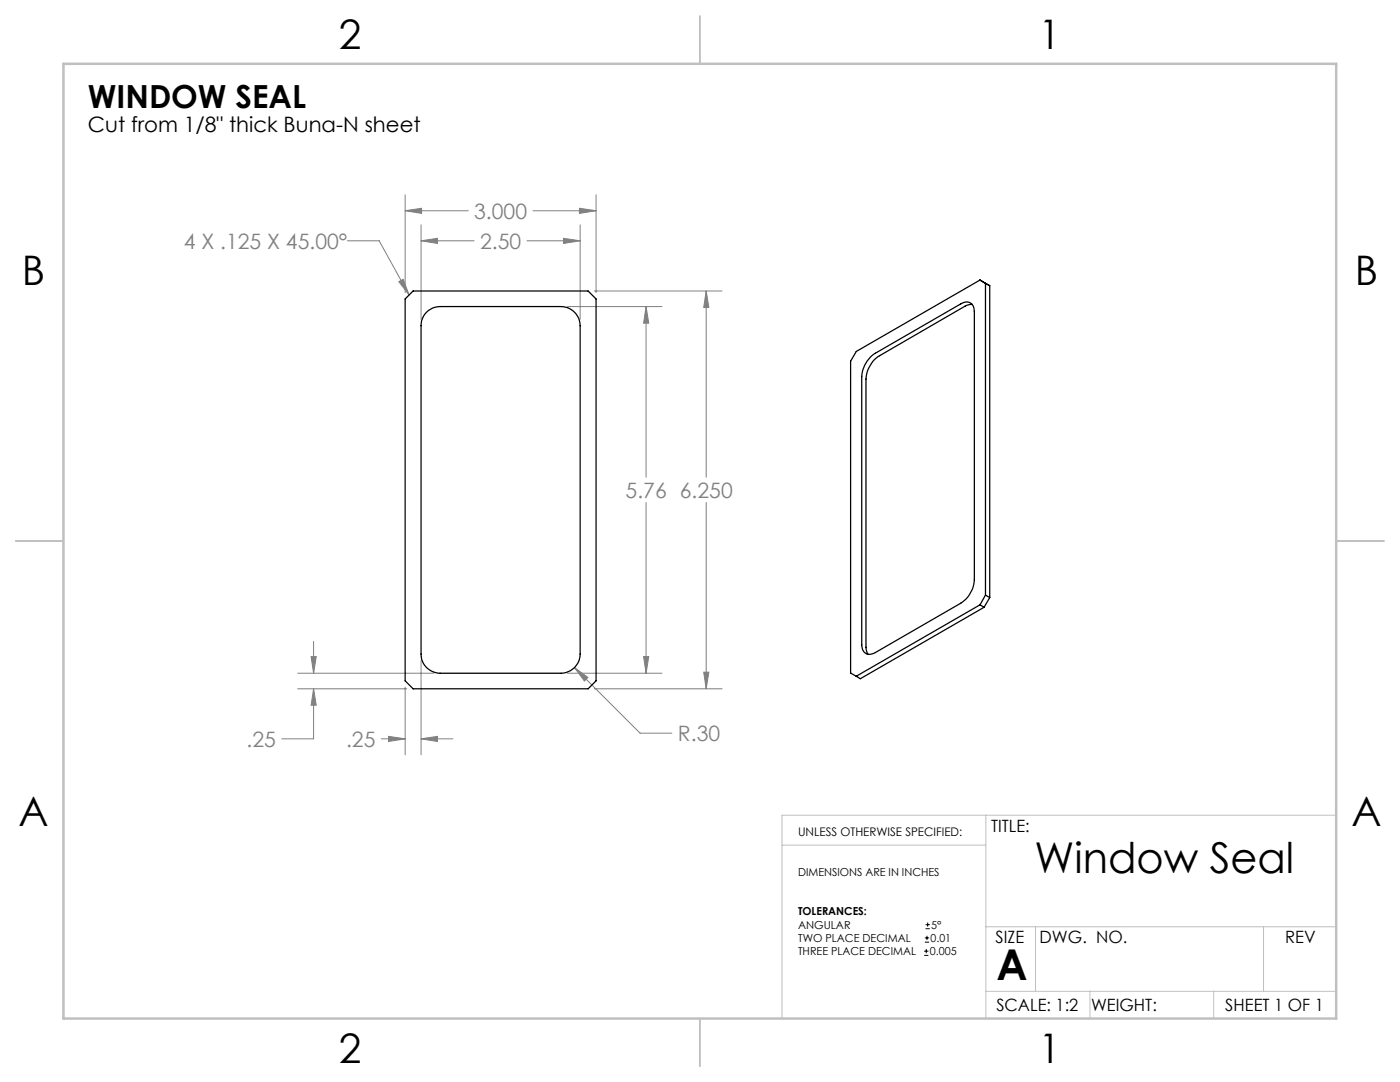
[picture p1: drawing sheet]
<svg xmlns="http://www.w3.org/2000/svg" width="279mm" height="216mm" viewBox="0 0 279 216" stroke-linecap="round" stroke-linejoin="round" font-family="sans-serif">
<path d="M184.4 190.6h.9M184.4 189.8h.9M184.6 188h.8M184.6 187.1h.8M184.7 185.3h.9M184.7 184.5h.9M184.9 189.4v.8M185 186.7v.9M185.1 184.1v.8" fill="none" stroke="#000" stroke-width=".2"/>
<g fill="none" stroke="#808080" stroke-width=".2">
<path d="M80.9 38.9v19.5M119 38.9v19.5M69.3 48h6.4l5.9 10.8M79.6 56.2l.9-.5 1.1 3.1zM80.9 42.1l3.2-.5v1zM80.9 42.1h12.6M84 48l3.3-.4v1zM84 44.9v18.8M84 48h10.6M105.2 48h10.6M106.4 42.1h12.6M112.5 47.6l3.3 .4-3.3 .6z"/>
<path d="M115.6 41.6l3.4 .5-3.4 .5zM115.8 44.9v18.8M118.6 58.1h25.5M140.9 58.1l.6 3.2h-1.1zM140.9 58.1v37.1M113.2 61.2h18.9M128.9 61.2l.6 3.3h-1.1zM128.9 61.2v34M128.9 100.3v34M140.9 100.3v37.1M59.4 134.3h27.2M59.4 137.4h21.8"/>
<path d="M62.1 131h1l-.5 3.3zM62.6 137.4l.5 3.3h-1zM62.6 137.4v10h-6.4M62.6 128v6.3M80.9 137.1v13.5M84 131.8v18.8M113.2 134.3h18.9M114.7 133.2l2.6 2-.7 .7zM114.7 133.2l13 13.1h6.4M118.6 137.4h25.5M128.4 131h1.1l-.6 3.3zM140.4 134.1h1.1l-.6 3.3z"/>
<path d="M76.1 147.4h4.8M77.5 146.9l3.4 .5-3.4 .6zM84 147.4l3.3-.5v1.1zM84 147.4h6.4"/>
</g>
<path d="M156.1 168.6h40.6M196.7 162.7v40.5M266.7 162.7h-110.6v40.5M196.7 197.8h70M196.7 184.9h70M206.7 184.9v12.9M217.5 197.8v5.4M242.2 197.8v5.4M252.2 184.9v12.9" fill="none" stroke="#c0c0c0" stroke-width=".2"/>
<path d="M139.7 3.2v9.5M3.1 107.9h9.6M266.7 107.9h9.5M139.7 203.2v9.6" fill="none" stroke="#c0c0c0" stroke-width=".25"/>
<path d="M12.7 12.7h254v190.5h-254z" fill="none" stroke="#c0c0c0" stroke-width=".5"/>
<path d="M80.9 42.1l3.2-.5v1zM115.6 41.6l3.4 .5-3.4 .5zM84 48l3.3-.4v1zM112.5 47.6l3.3 .4-3.3 .6zM128.9 61.2l.6 3.3h-1.1zM128.4 131h1.1l-.6 3.3zM140.4 134.1h1.1l-.6 3.3zM140.9 58.1l.6 3.2h-1.1zM77.5 146.9l3.4 .5-3.4 .6zM84 147.4l3.3-.5v1.1zM62.1 131h1l-.5 3.3zM62.6 137.4l.5 3.3h-1zM114.7 133.2l1.9 2.7 .7-.7zM79.6 56.2l.9-.5 1.1 3.1z" fill="#808080"/>
<g fill="none" stroke="#000" stroke-width=".25">
<path d="M80.9 59.7l1.5-1.6h35l1.6 1.6v76.2l-1.6 1.5h-35l-1.5-1.5zM196.4 56.4l1.1 .6M196.7 56.6l-1.1-.7-24.7 14.2-1.1 2v62.2l1.1 .6M196.7 56.6v62.1M196.7 56.6l.8 .4M197.5 57v62.2M85.1 62.3l1.3-.8 1.4-.3h24.2a3.9 3.9 0 0 1 3.8 3.8v65.5a3.9 3.9 0 0 1-3.8 3.8h-24.2a3.8 3.8 0 0 1-3.8-3.8v-65.5l.3-1.5zM173.7 71.3l1-.8 17-9.9a1.65 1.65 0 0 1 2-.2 1.65 1.65 0 0 1 .8 1.8v53.5a6.1 6.1 0 0 1-2.8 4.7l-17 9.8a1.66 1.66 0 0 1-1.9 .2 1.66 1.66 0 0 1-.8-1.7v-53.6a6.2 6.2 0 0 1 1.7-3.8zM194 60.7l-.7 .1-.7 .3-17.1 9.9a6.1 6.1 0 0 0-2.7 4.6v53.6l.1 .7 .3 .7M196.7 118.7l-1.1 2M196.7 118.7l.8 .5M197.5 119.2l-1.1 2"/>
<path d="M195.6 120.7l-24.7 14.2M195.6 120.7l.8 .5M196.4 121.2l-24.7 14.2-.8-.5"/>
</g>
<g font-size="8.5">
<text x="206.5" y="174.2">Window Seal</text>
<text x="198.9" y="195.5">A</text>
</g>
<g font-size="8.1">
<text x="67.6" y="9.7">2</text>
<text x="207.3" y="9.7">1</text>
<text x="4.4" y="57">B</text>
<text x="270.4" y="57">B</text>
<text x="3.7" y="164.9">A</text>
<text x="269.7" y="164.9">A</text>
<text x="67.6" y="212.2">2</text>
<text x="207.3" y="212.2">1</text>
</g>
<text font-size="6.3" x="17.5" y="21.6">WINDOW SEAL</text>
<text font-size="4.2" x="17.6" y="26.4">Cut from 1/8&quot; thick Buna-N sheet</text>
<g font-size="4.2" fill="#808080">
<text x="94.6" y="43.6">3.000</text>
<text x="36.7" y="49.6">4 X .125 X 45.00°</text>
<text x="95.8" y="49.6">2.50</text>
<text x="124.9" y="99.3">5.76 6.250</text>
<text x="49.2" y="149">.25</text>
<text x="69.1" y="149">.25</text>
<text x="135.3" y="147.9">R.30</text>
</g>
<g font-size="3.4">
<text x="197.8" y="166">TITLE:</text>
<text x="198.7" y="188.1">SIZE</text>
<text x="207.5" y="188.1">DWG. NO.</text>
<text x="256.5" y="188.2">REV</text>
<text x="198.8" y="201.7">SCALE: 1:2</text>
<text x="217.7" y="201.8">WEIGHT:</text>
<text x="244.5" y="201.7">SHEET 1 OF 1</text>
</g>
<text font-size="2.4" x="159.3" y="166.7">UNLESS OTHERWISE SPECIFIED:</text>
<g font-size="2.2">
<text x="159.3" y="174.7">DIMENSIONS ARE IN INCHES</text>
<text x="159.3" y="182.7">TOLERANCES:</text>
<text x="159.3" y="185.3">ANGULAR</text>
<text x="185.9" y="185.3">5°</text>
<text x="159.3" y="190.6">THREE PLACE DECIMAL</text>
<text x="159.3" y="188">TWO PLACE DECIMAL</text>
<text x="185.6" y="190.6">0.005</text>
<text x="185.7" y="188">0.01</text>
</g>
</svg>
